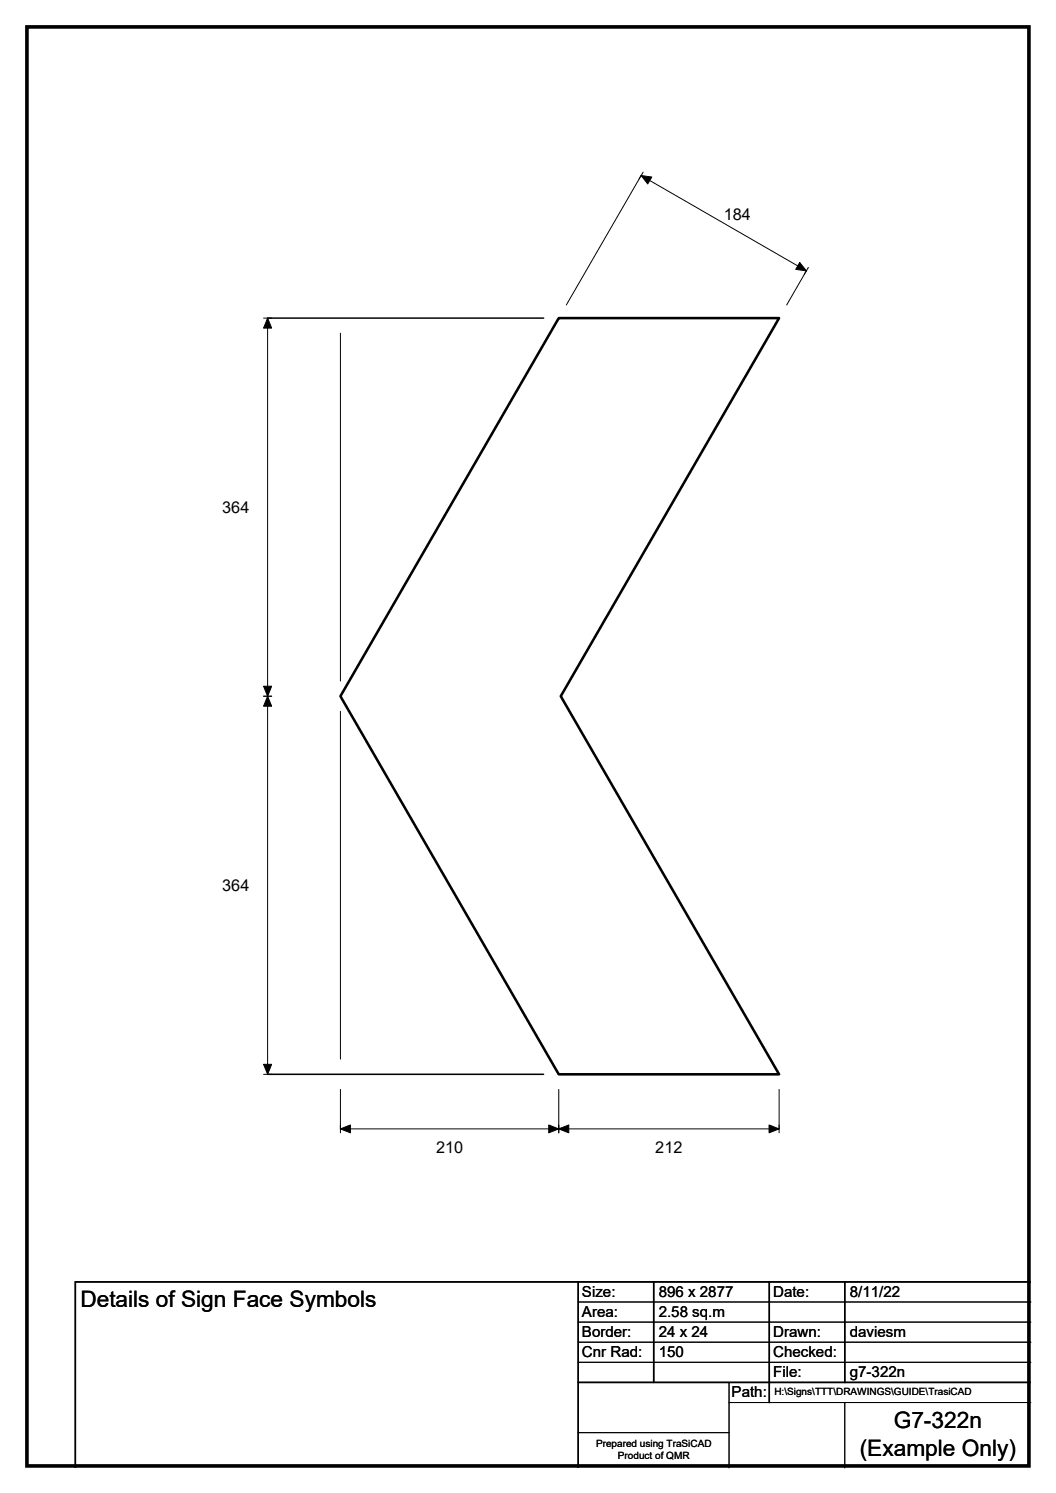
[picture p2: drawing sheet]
<svg xmlns="http://www.w3.org/2000/svg" width="210mm" height="297mm" viewBox="0 0 210 297" stroke-linecap="round" stroke-linejoin="round" font-family="sans-serif">
<path d="M53.2 63.3h54.9M53.2 213.7h54.9M115 255v37M130 255v20M153 255v24M168 255v20M205 255h-190v37M115 275h90" fill="none" stroke="#000" stroke-width=".3"/>
<g fill="none" stroke="#000" stroke-width=".2">
<path d="M127.9 34.2l-.8 1.4M160.7 53.2l-.8 1.4M52.4 63.3h1.6M53.2 63.3v150.4M67.7 66.3v69.2M112.6 60.7l14.9-25.8 32.8 19-3.9 6.8M52.4 138.5h1.6M67.7 141.5v69.2M52.4 213.7h1.6M67.7 216.7v8.7M111.1 216.7v8.7M154.9 216.7v8.7"/>
<path d="M67.7 224.6h87.2M115 259h90M115 263h90M115 267h90M115 271h90M145 279h60M145 275v17M168 279v13M115 285h30"/>
</g>
<path d="M127.5 34.9l2.1 .3-.8 1.4zM159 52.2l1.3 1.7-2.1-.3zM53.2 63.3l.8 2h-1.6zM52.4 136.5h1.6l-.8 2zM53.2 138.5l.8 2h-1.6zM52.4 211.8h1.6l-.8 1.9zM67.7 224.6l2-.8v1.6zM111.1 224.6l2-.8v1.6zM109.1 223.8l2 .8-2 .8zM152.9 223.8l2 .8-2 .8z" fill="#000" stroke="#000" stroke-width=".2"/>
<path d="M111.1 63.3h43.8l-43.4 75.2 43.4 75.2h-43.8l-43.4-75.2z" fill="none" stroke="#000" stroke-width=".51"/>
<path d="M5.4 5.4h199.2v286.3h-199.2z" fill="none" stroke="#000" stroke-width=".72"/>
<g font-size="4.5">
<text x="16" y="260.1">Details of Sign Face Symbols</text>
<text x="177.7" y="284.2">G7-322n</text>
<text x="171" y="289.6">(Example Only)</text>
</g>
<g font-size="3.2">
<text x="143.9" y="43.7">184</text>
<text x="44.2" y="102">364</text>
<text x="44.2" y="177.2">364</text>
<text x="86.7" y="229.3">210</text>
<text x="130.3" y="229.3">212</text>
</g>
<g font-size="3">
<text x="115.7" y="258">Size:</text>
<text x="131" y="258">896 x 2877</text>
<text x="153.7" y="258">Date:</text>
<text x="169" y="258">8/11/22</text>
<text x="115.7" y="262">Area:</text>
<text x="131" y="262">2.58 sq.m</text>
<text x="115.7" y="266">Border:</text>
<text x="115.7" y="270">Cnr Rad:</text>
<text x="131" y="266">24 x 24</text>
<text x="131" y="270">150</text>
<text x="153.7" y="266">Drawn:</text>
<text x="153.7" y="270">Checked:</text>
<text x="169" y="266">daviesm</text>
<text x="153.7" y="274">File:</text>
<text x="169" y="274">g7-322n</text>
<text x="145.5" y="278">Path:</text>
</g>
<g font-size="2">
<text x="154" y="277.6">H:\Signs\TTT\DRAWINGS\GUIDE\TrasiCAD</text>
<text x="118.5" y="287.8">Prepared using TraSiCAD</text>
<text x="122.9" y="290.2">Product of QMR</text>
</g>
</svg>
